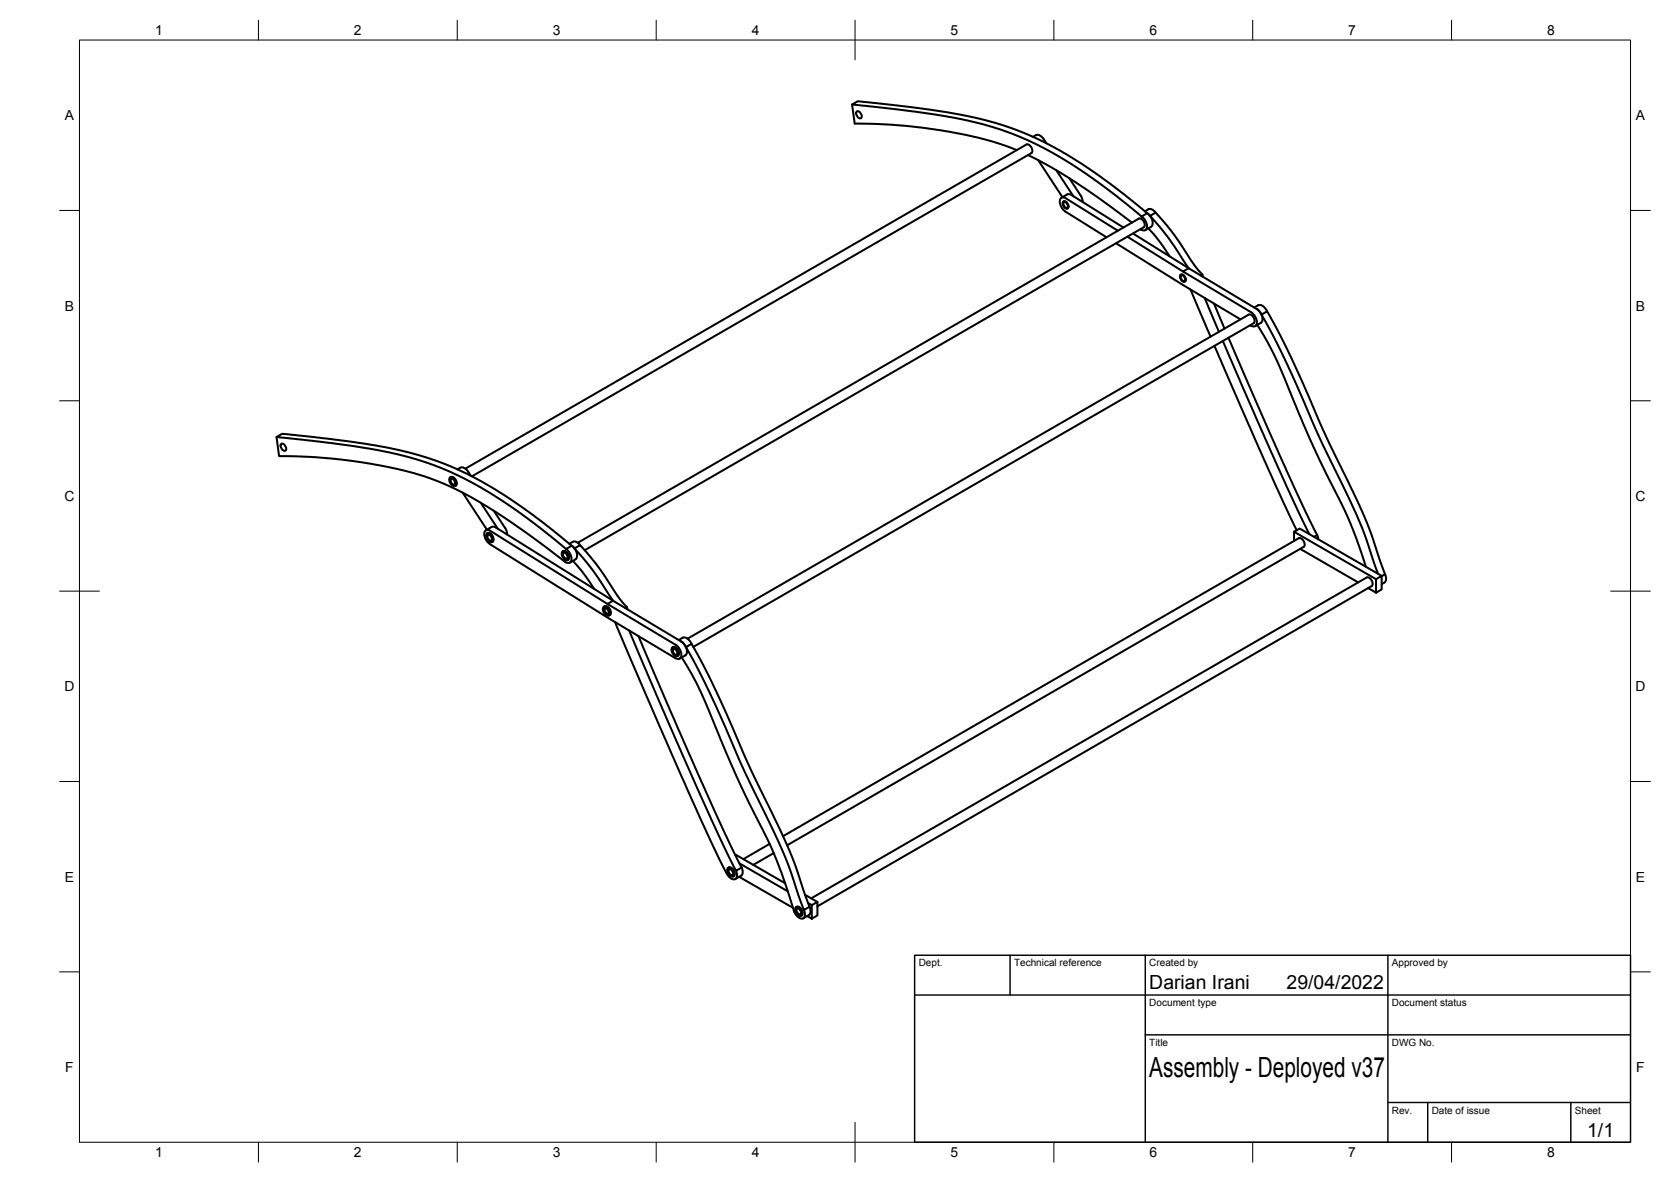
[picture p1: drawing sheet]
<svg xmlns="http://www.w3.org/2000/svg" width="420mm" height="297mm" viewBox="0 0 420 297" stroke-linecap="round" stroke-linejoin="round" font-family="sans-serif">
<!-- layer: Visible -->
<g fill="none" stroke="#000" stroke-width=".51">
<path d="M214.2 26.3a3.5 3.5 0 0 1 3.3-.7l13.6 1.6 9.8 1.5 9.2 2.1 6.7 2.3 7.1 3.3 8 4.7 8.2 5.8 8.4 6.7-1.5 .8-8.7-7-8.8-6.1-8.2-4.7-4.8-2.2-3.4-1.3-7.2-2.2-8-1.7-12.7-1.8zM214.2 26.3l.7 4.8 9.7 .3 11.7 1.3 10 2 4.6 1.3 4.8 1.7M215.5 28a1.16 1.16 0 0 1 1 1.7 1.16 1.16 0 0 1-1-1.7zM258.5 39l5.9 3 5.8 3.6 6.8 4.7 7.6 5.7M260.5 34l-.8 .4M260.5 34a1.63 1.63 0 0 1 2 1l.6 1M261 40.2l6.1 9.3M265.6 42.8l4.3 6.5M267.4 50.6a1.16 1.16 0 0 1 1 1.8 1.16 1.16 0 0 1-1-1.8zM267.5 50.8a.97 .97 0 0 1 .9 1.4 .97 .97 0 0 1-.9-1.4zM267.9 53.2l10.3 6.4M267.9 53.2a2.66 2.66 0 0 1-1.1-3.4l.7-.2 .5 .2 13.1 8.2"/>
<path d="M268.3 48.9l-1.4 .8M268.3 48.9l.5-.1 .6 .2 13.1 8.2M268.9 44.8l3 4.6 .3 1.4M283.5 59.5l14 8.7M284.9 58.7l14 8.7-5.1-7.6-4.6-5.5 1.4-.9 4.7 5.7 5 7.5 2 2.3-.4 .3M286.7 57.6l.2 .1M287 54.4a2.61 2.61 0 0 1 1.1 3.4l-.8 .1-.5-.2M287.9 53.1l.8-.5a1.51 1.51 0 0 1 1.9 .8M288.8 57.4l3 3.6 2.3 3.4M289.2 54.3l-.7-.7a2.83 2.83 0 0 1 1.1 3.2l-1.6 1M280.6 61.1l16.8 10.5 14.5 8.6M296.9 69a1.16 1.16 0 0 1 1 1.8 1.16 1.16 0 0 1-1-1.8z"/>
<path d="M297 69.2a.97 .97 0 0 1 .8 1.4 .97 .97 0 0 1-.8-1.4zM299.3 72.8l5.1 11.8M302.3 68.9l.2 .7M302.9 74.9l3.6 8.5M305.2 76.3l2.7 6.3M314.6 78.5a2.7 2.7 0 0 1 1.1 3.4 1.16 1.16 0 0 1-1.4-.2M316 77.7l-17.1-10.3-1.4 .8 17.1 10.3M316.3 76.7l-.9 .6M316.4 76.7a2.02 2.02 0 0 1 2.2 1.5M317.2 79.1l-.7-1-.5-.5a2.85 2.85 0 0 1 1.2 3.3l-1.6 1.1M305.4 86.9l12.5 28.8 8.1 17.6M307.5 85.7l13.1 30.1 8.6 18.4"/>
<path d="M308.9 84.9l14.5 33.2 4.2 9.1 3.6 7.3M316.1 81.7l2.6 4.3 2.5 4.8 8.3 19.8 9.2 18.9 2.4 6 2.4 6.9M69.5 109.8a3.6 3.6 0 0 1 3.3-.6l14.6 1.7 9.4 1.5 8.5 2 6.2 2.1 3.5 1.4 4.8 2.4 6.7 3.9 8.9 6.2 8.3 6.7-1.4 .9-9.4-7.5-8.8-6.1-7.2-4.1-3.9-1.8-4.1-1.7-7.2-2.2-8-1.7-10.7-1.6zM69.5 109.8l.7 4.8 8.1 .2 5.2 .4 10.1 1.4 10.6 2.3 3.9 1.3 3.6 1.4 6.4 3.1 6.9 4.2 7.1 4.8 9.6 7.2a1.16 1.16 0 0 0 1.9 .1 2.92 2.92 0 0 0-1.3-3M70.8 111.5a1.16 1.16 0 0 1 1 1.8 1.16 1.16 0 0 1-1-1.8zM113.2 119.9a1.45 1.45 0 0 1 1.3 2.2 1.45 1.45 0 0 1-1.3-2.2zM113.2 120a1.35 1.35 0 0 1 1.4 .5 1.35 1.35 0 0 1 0 1.6h-.1M115.7 117.5l-.7 .4M115.8 117.5a1.63 1.63 0 0 1 1.9 1.1l.7 1M117 117.8l141.1-81.5a1.45 1.45 0 0 1 1.2 2.2l-140.6 81.2M113.4 120.3a.97 .97 0 0 1 .9 1.5 .97 .97 0 0 1-.9-1.5zM116.3 123.8l6.1 9.3"/>
<path d="M120.9 126.4l4.3 6.5M122.2 133.3l1.6-1 .9 .3 29.5 18.4-4.8-7.2-2.7-3.5-2.3-2.5 1.5-.8 5.1 6.3 4.6 6.8 2 2.4-.4 .3M122.5 134a1.35 1.35 0 0 1 1.4 .6 1.35 1.35 0 0 1 0 1.5l-.2 .1M122.5 134a1.45 1.45 0 0 1 1.2 2.2 1.45 1.45 0 0 1-1.2-2.2zM122.7 134.4a.97 .97 0 0 1 .8 1.4 .97 .97 0 0 1-.8-1.4zM124.2 128.4l3 4.6 .3 1.3M141.5 138.6a1.45 1.45 0 0 1 1.3 2.1 1.45 1.45 0 0 1-1.3-2.1zM141.6 138.5a1.45 1.45 0 0 1 1.3 2.2h-.2M141.6 138.5l-.1 .1M141.7 138.9a.97 .97 0 0 1 .8 1.5 .97 .97 0 0 1-.8-1.5zM143.2 136.7l.8-.5a1.51 1.51 0 0 1 1.9 .8M144.4 137.8l-.7-.7a2.83 2.83 0 0 1 1.2 3.3l-.2 .2"/>
<path d="M145.3 136.4l141-81.5a1.45 1.45 0 0 1 1.3 2.2l-140.6 81.2M325.4 135.9v-2.3l1.4-.8 20.6 11.9M325.4 133.6l20.6 11.9M326.5 135.3l-129.6 74.8M326.5 135.3a1.45 1.45 0 0 1 1.3 2.1M326.9 137.9l14.6 8.5M327.8 137.4l-129.9 75M331.2 134.5l-.8 .4M331.2 134.5l.3 1M144 141l3.4 4 2 3M144.7 140.6l-1.4 .8M151.8 152.5a1.45 1.45 0 0 1 1.3 2.2 1.45 1.45 0 0 1-1.3-2.2z"/>
<path d="M151.8 152.5l.2-.1a1.35 1.35 0 0 1 1.4 .6 1.35 1.35 0 0 1-.1 1.5l-.2 .2M152 152.4a1.45 1.45 0 0 1 1.2 2.2M152.1 152.9a.97 .97 0 0 1 .8 1.4 .97 .97 0 0 1-.8-1.4zM152.1 152.8a1.04 1.04 0 0 0 .9 1.5M152.7 151.8l17.2 10.2M154.6 156.3l17 39.3 7.1 15.8 3.8 7.7a3.1 3.1 0 0 0 2.2 1.9 1.45 1.45 0 0 0 .4-2.2M157.6 152.5l.2 .6M158.2 158.4l14.5 33.9 9.8 21.4 2.6 5.1 1.4-.8M160.5 159.8l15.5 35.7 6.4 14.3 4.1 8.2M344 147.8l2 1.1M346 145.5l1.4-.8v3.4l-1.4 .8zM346.5 144.2l-3.5-10.1-2.2-5.3-8.7-18.1-9.1-20.4-3.2-6.5-2.6-4.7 1.4-.9 2.6 4.6 3.3 6.8 9 20.2 9 18.6 2.1 5.3 3.7 10.6-.9 .5"/>
<path d="M348.3 144.3a1.58 1.58 0 0 1-.9 2.5M169.1 162.7a1.45 1.45 0 0 1 1.3 2.2 1.45 1.45 0 0 1-1.3-2.2zM169.1 162.7a1.35 1.35 0 0 1 1.4 .6 1.35 1.35 0 0 1 0 1.5l-.2 .1M169.3 163.1a.97 .97 0 0 1 .8 1.4 .97 .97 0 0 1-.8-1.4zM171.3 161.2l-17.1-10.2-1.5 .8-29.4-18.4a.97 .97 0 0 0-1.3 0 .97 .97 0 0 0-.2 1.2l.3 1 .7 .8a1078.5 1078.5 0 0 0 47.5 29.2h.4a1.66 1.66 0 0 0 .2-2.5l-1-1.1M171.3 161.2l.5 .5 .7 .9M171.3 161.2a2.85 2.85 0 0 1 1.2 3.3l-1.6 1M171.4 165.2l2.7 4.5 2.1 4.3 8.9 21 9 18.3 3.2 8.2 2.4 7.7M171.6 160.3l-.9 .6M171.6 160.3a2.02 2.02 0 0 1 2.3 1.5M172.5 162.6l1.4-.8 2.9 5.3 5.3 11 6.7 15.3 8.9 18.6 2.2 5.3 3.6 10.6-1.4 .8-3.9-11.4-2.3-5.4-8.7-17.9-8.8-20-3.4-6.8zM172.9 160.5l141-81.4a1.45 1.45 0 0 1 1.3 2.1l-140.9 81.4"/>
<path d="M183.1 218.1a1.45 1.45 0 0 1 1.3 2.1 1.45 1.45 0 0 1-1.3-2.1zM183.1 218.1a1.35 1.35 0 0 1 1.4 .6 1.35 1.35 0 0 1 0 1.5h-.1M183.3 218.4a.97 .97 0 0 1 .9 1.5 .97 .97 0 0 1-.9-1.5zM184.8 214.8l12.6 7.2M185.9 217l12.2 7M186.5 218a1.75 1.75 0 0 1-.2 2.1l-1.4 .8M193.5 212.1l-6.6 3.8M194.5 214.4l-5.1 2.9M185.9 220.4l13.5 7.7M200.2 227.9a1.45 1.45 0 0 1 1.2 2.2 1.45 1.45 0 0 1-1.2-2.2zM200.3 227.9l-.1 .1M200.3 227.9a1.45 1.45 0 0 1 1.3 2.1"/>
<path d="M200.4 228.3a.97 .97 0 0 1 .8 1.4 .97 .97 0 0 1-.8-1.4zM201.5 230l-.1 .1M202.1 228.7a1.45 1.45 0 0 1-.3 2.1 2.28 2.28 0 0 1-2.1-1.6M202.4 224.9l3.1 1.8M202.9 230.2l1.2 .7M203.2 226.9l.9 .6M203.5 227.9a1.75 1.75 0 0 1-.1 2l-1.4 .9M204 225.7l139.6-80.6a1.45 1.45 0 0 1 1.3 2.2l-139.4 80.5M204.1 227.5l1.4-.8v3.3l-1.4 .9z"/>
</g>
<!-- layer: Border -->
<g fill="none" stroke="#000" stroke-width=".25">
<path d="M20 10.1h390v276.9h-390zM65 5.1v5M115 5.1v5M165 5.1v5M215 5.1v10M265 5.1v5M315 5.1v5M365 5.1v5M15 52.9h5M410 52.9h5M15 100.7h5M410 100.7h5"/>
<path d="M15 148.6h10M405 148.6h10M15 196.4h5M410 196.4h5M15 244.2h5M410 244.2h5M65 287v5M115 287v5M165 287v5M215 282.1v9.9M265 287v5M315 287v5"/>
<path d="M365 287v5"/>
</g>
<!-- layer: TitleBlock -->
<path d="M230 240.1h180v46.9h-180zM230 250h180M254 240.1v9.9M288 240.1v46.9M349 240.1v46.9M288 260.1h122M349 277.1h61M359 277.1v9.9M395 277.1v9.9" fill="none" stroke="#000" stroke-width=".36"/>
<text font-size="7" x="289" y="270.6">Assembly - Deployed v37</text>
<g font-size="4.9">
<text x="289" y="248.5">Darian Irani</text>
<text x="323.5" y="248.5">29/04/2022</text>
<text x="399.1" y="285.7">1/1</text>
</g>
<g font-size="3.5">
<text x="39" y="8.8">1</text>
<text x="89" y="8.8">2</text>
<text x="139" y="8.8">3</text>
<text x="189" y="8.8">4</text>
<text x="239" y="8.8">5</text>
<text x="289" y="8.8">6</text>
<text x="339" y="8.8">7</text>
<text x="389" y="8.8">8</text>
<text x="16.3" y="30.2">A</text>
<text x="411.3" y="30.2">A</text>
<text x="16.3" y="78">B</text>
<text x="411.3" y="78">B</text>
<text x="16.2" y="125.9">C</text>
<text x="411.2" y="125.9">C</text>
<text x="16.2" y="173.7">D</text>
<text x="411.2" y="173.7">D</text>
<text x="16.3" y="221.6">E</text>
<text x="411.3" y="221.6">E</text>
<text x="16.4" y="269.4">F</text>
<text x="411.4" y="269.4">F</text>
<text x="39" y="290.8">1</text>
<text x="89" y="290.8">2</text>
<text x="139" y="290.8">3</text>
<text x="189" y="290.8">4</text>
<text x="239" y="290.8">5</text>
<text x="289" y="290.8">6</text>
<text x="339" y="290.8">7</text>
<text x="389" y="290.8">8</text>
</g>
<g font-size="2.5">
<text x="231" y="242.9">Dept.</text>
<text x="255" y="242.9">Technical reference</text>
<text x="289" y="242.9">Created by</text>
<text x="350" y="242.9">Approved by</text>
<text x="289" y="252.8">Document type</text>
<text x="350" y="252.8">Document status</text>
<text x="289" y="262.9">Title</text>
<text x="350" y="262.9">DWG No.</text>
<text x="350" y="279.9">Rev.</text>
<text x="360" y="279.9">Date of issue</text>
<text x="396" y="279.9">Sheet</text>
</g>
</svg>
